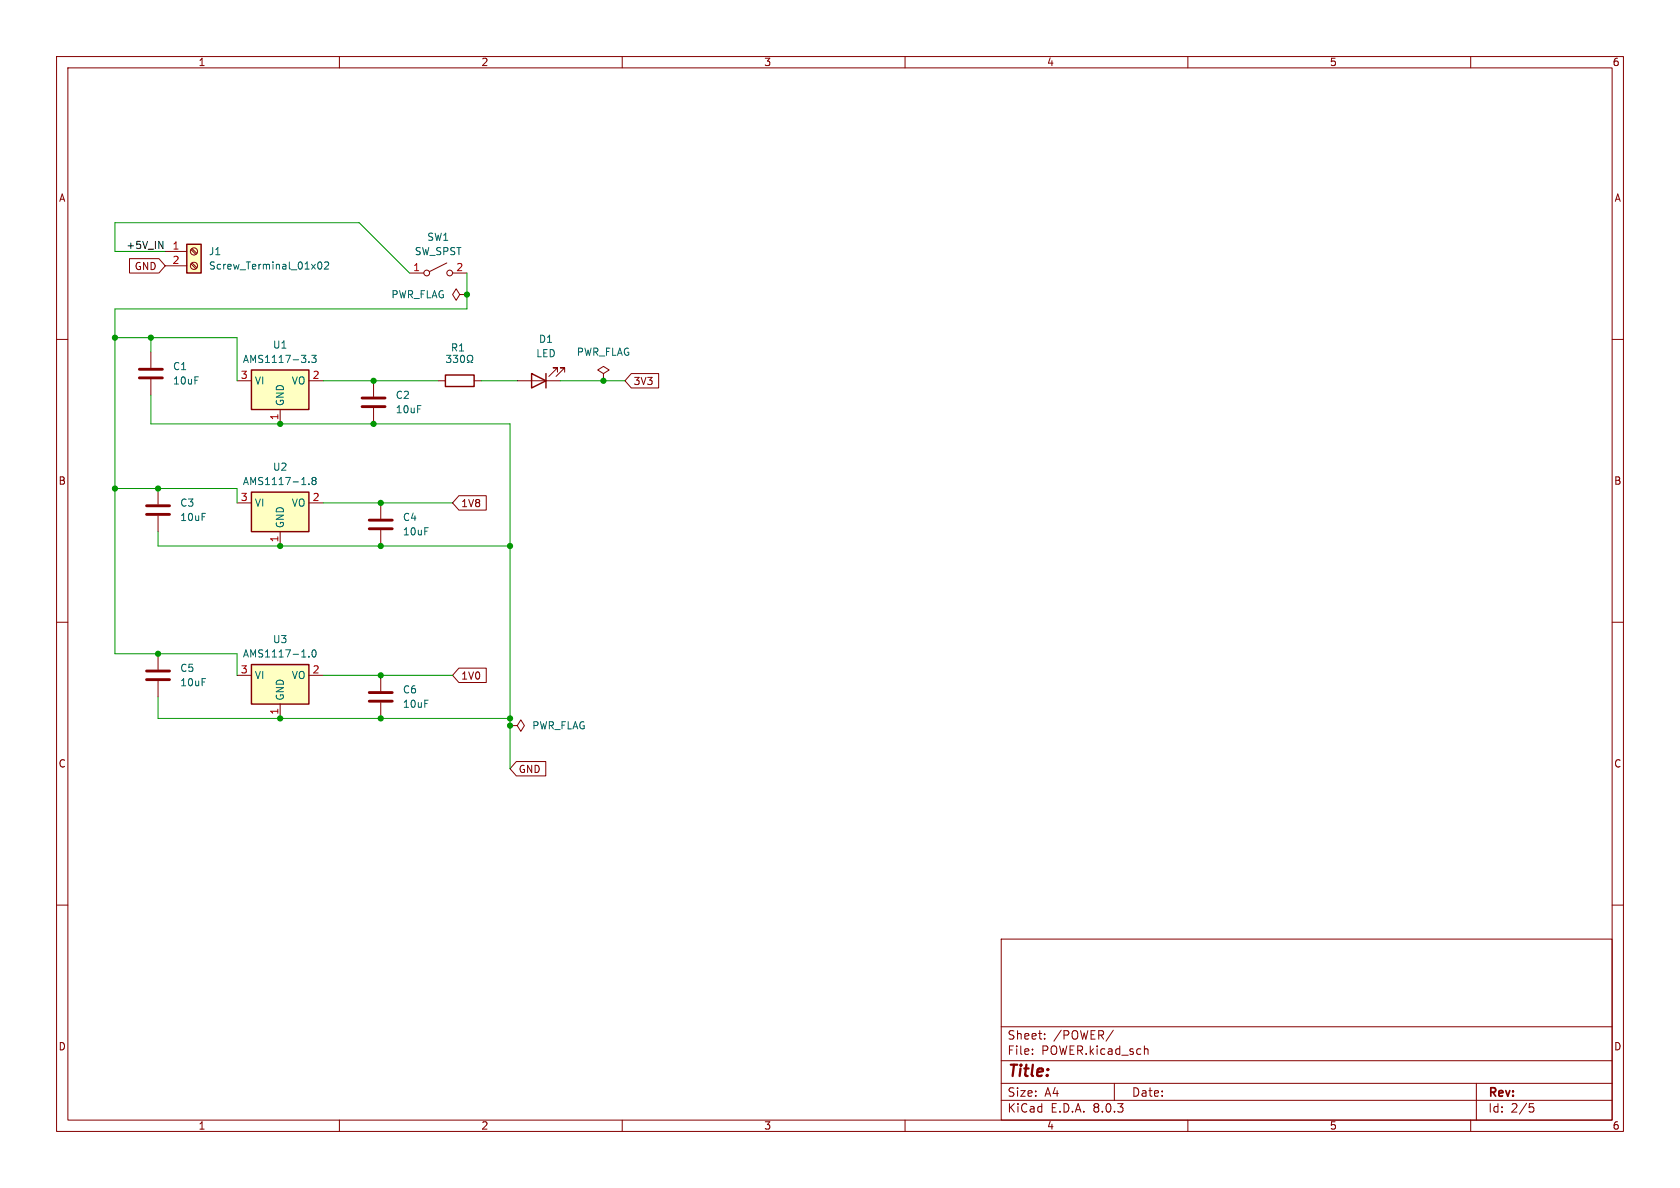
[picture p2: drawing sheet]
<svg xmlns="http://www.w3.org/2000/svg" width="297mm" height="210mm" viewBox="0 0 297 210" stroke-linecap="round" stroke-linejoin="round" font-family="sans-serif">
<g fill="none" stroke="#840000" stroke-width=".18">
<path d="M10 10h277v190h-277zM12 12h273v186h-273zM60 10v2M110 10v2M160 10v2M210 10v2M260 10v2M10 60h2M285 60h2M27.9 86.4v2.8M27.9 91.2v2.8M10 110h2"/>
<path d="M27.9 115.6v2.8M285 110h2M27.9 120.4v2.8M90.2 128.3h1.2l.7-1 .6 1-.6 1-.7-1M90.2 128.3h.1M10 160h2M285 160h2M177 166h108v32h-108zM60 198v2M110 198v2M160 198v2M177 194.5h108"/>
<path d="M177 191.5h108M177 187.5h108M177 181.5h108M182.5 186.3v.1M182.5 185.5v.1M184.7 183.6v.1M184.7 182.8v.1M196.8 182.1l-1.3 2M197 191.5v3M202.4 185.5h.5l.1 .9M210 198v2M260 198v2"/>
<path d="M261 191.5v6.5M270.4 195.1h.7M270.5 195.7h.4l.3 .3-.2 .5-.5 .1"/>
</g>
<path d="M25.9 90.9h4.1M25.9 89.4h4.1M25.9 118.6h4.1M25.9 120.1h4.1" fill="none" stroke="#840000" stroke-width=".51"/>
<path d="M44.4 117.5h10.2v7h-10.2z" fill="#ffffc2"/>
<path d="M44.4 117.5h10.2v7h-10.2z" fill="none" stroke="#840000" stroke-width=".25"/>
<path d="M41.9 119.4h2.5M54.6 119.4h2.5M49.5 124.5v2.5" fill="none" stroke="#840000" stroke-width=".18"/>
<path d="M54.6 116v.1M55.3 114.9h.2a.68 .68 0 0 1 .4 .6 .68 .68 0 0 1-.4 .6 .84 .84 0 0 1-.2-1.2z" fill="none" stroke="#006464" stroke-width=".18"/>
<path d="M44.4 87h10.2v7h-10.2z" fill="#ffffc2"/>
<path d="M44.4 87h10.2v7h-10.2z" fill="none" stroke="#840000" stroke-width=".25"/>
<path d="M26.7 62.2v2.8M26.7 67.1v2.8M66 67.3v2.8M66 72.1v2.8M41.9 88.9h2.5M49.5 94v2.5M54.6 88.9h2.5M67.3 119.4v2.8M67.3 124.2v2.8" fill="none" stroke="#840000" stroke-width=".18"/>
<path d="M54.6 85.5v.2M55.4 84.9l-.2-.2 .2-.3h.2l.3 .2-.3 .3M55.4 84.9l-.2 .3v.3l.2 .2 .4-.1 .1-.2v-.2l-.3-.3M55.4 84.9h.2" fill="none" stroke="#006464" stroke-width=".18"/>
<path d="M24.6 66.8h4.1M24.6 65.3h4.1M64 71.9h4.1M64 70.4h4.1M65.3 124h4M65.3 122.4h4" fill="none" stroke="#840000" stroke-width=".51"/>
<path d="M44.4 65.4h10.2v7h-10.2z" fill="#ffffc2"/>
<path d="M44.4 65.4h10.2v7h-10.2z" fill="none" stroke="#840000" stroke-width=".25"/>
<path d="M81.3 52.1l-.7-1-.6 1 .6 1 .7-1h1.2M82.5 52.1h.1M41.9 67.3h2.5M49.5 72.4v2.5M54.6 67.3h2.5" fill="none" stroke="#840000" stroke-width=".18"/>
<path d="M54.6 64v.1M55.1 62.8h.8l-.4 .5 .3 .1v.6l-.2 .1-.5-.1" fill="none" stroke="#006464" stroke-width=".18"/>
<path d="M33 43.2h2.6v5.1h-2.6z" fill="#ffffc2"/>
<path d="M33 43.2h2.6v5.1h-2.6zM78.7 66.3h5.1v2h-5.1zM94 66l2.5 1.3-2.5 1.3zM96.5 66v2.6" fill="none" stroke="#840000" stroke-width=".25"/>
<g fill="none" stroke="#840000" stroke-width=".18">
<path d="M22.9 45.7h5.2l1.1 1.3-1.1 1.3h-5.2zM29.2 44.5h3.8M29.2 47h3.8M33.8 46.7l.8 .8M33.8 44.1l.8 .9M33.9 46.5l.9 .8M33.9 43.9l.9 .9M72.4 48.3h2.5M79 46.5l-3.1 1.5M80 48.3h2.5M77.5 67.3h1.2M83.8 67.3h1.3"/>
<path d="M91.4 67.3h7.7M98.6 65.8v-.8h-.8h.8l-1.6 1.5M99.8 65.8v-.8h-.7h.7l-1.5 1.5M106.7 66l1-.6-1-.6-1 .6 1 .6v1.3M106.7 67.3h.1M111.6 66h4.8v2.6h-4.8l-1.1-1.3zM67.3 88.9v2.8M67.3 93.7v2.8M81.1 87.6h4.9v2.6h-4.9l-1.1-1.3zM81.1 118.1h4.9v2.6h-4.9l-1.1-1.3zM91.3 134.6h5.2v2.6h-5.2l-1.1-1.3z"/>
<circle cx="34.3" cy="44.4" r=".63"/>
<circle cx="34.3" cy="47" r=".63"/>
<circle cx="75.4" cy="48.3" r=".51"/>
<circle cx="79.5" cy="48.3" r=".51"/>
</g>
<path d="M56.4 46.4l.1-.1a.68 .68 0 0 1 .4 .6 .68 .68 0 0 1-.4 .7 .84 .84 0 0 1-.1-1.2zM57.4 46.4l.5-.1 .2 .4-.8 .9h.8M78.9 62.8h.8l-.4 .5 .3 .1v.6l-.1 .1-.6-.1M80.9 62.8l-.4 .5 .4 .1v.6l-.2 .1-.6-.1M81.5 62.9a.69 .69 0 0 0 .3 1.2l.2-.1 .1-.4-.1-.7M82.6 64.1h.3v-.3a.54 .54 0 0 1-.3-.7 .54 .54 0 0 1 .8-.2 .58 .58 0 0 1-.1 .9v.3h.3" fill="none" stroke="#006464" stroke-width=".18"/>
<path d="M65.3 93.5h4M65.3 91.9h4" fill="none" stroke="#840000" stroke-width=".51"/>
<path d="M28.1 42.7l.7 1.2v-1.2" fill="none" stroke="#0f0f0f" stroke-width=".18"/>
<g fill="none" stroke="#009600" stroke-width=".18">
<path d="M20.3 59.7h21.6v7.6M26.7 59.7v2.5M29.2 44.5h-8.9v-5.1h43.2l8.9 8.9M82.5 48.3v6.3h-62.2v61h21.6v3.8M26.7 69.9v5h63.5v61M57.1 67.3h20.4M85.1 67.3h6.3M99.1 67.3h11.4M20.3 86.4h21.6v2.5M27.9 94v2.5h62.3M57.1 88.9h22.9M57.1 119.4h22.9"/>
<path d="M27.9 123.2v3.8h62.3"/>
</g>
<g fill="#009600" stroke="#009600" stroke-width=".18">
<circle cx="49.5" cy="96.5" r=".46"/>
<circle cx="67.3" cy="119.4" r=".46"/>
<circle cx="67.3" cy="127" r=".46"/>
<circle cx="90.2" cy="128.3" r=".46"/>
<circle cx="90.2" cy="127" r=".46"/>
<circle cx="49.5" cy="127" r=".46"/>
<circle cx="67.3" cy="96.5" r=".46"/>
<circle cx="90.2" cy="96.5" r=".46"/>
<circle cx="27.9" cy="115.6" r=".46"/>
<circle cx="20.3" cy="59.7" r=".46"/>
<circle cx="26.7" cy="59.7" r=".46"/>
<circle cx="20.3" cy="86.4" r=".46"/>
<circle cx="27.9" cy="86.4" r=".46"/>
<circle cx="49.5" cy="74.9" r=".46"/>
<circle cx="66" cy="67.3" r=".46"/>
<circle cx="66" cy="74.9" r=".46"/>
<circle cx="67.3" cy="88.9" r=".46"/>
<circle cx="106.7" cy="67.3" r=".46"/>
<circle cx="82.5" cy="52.1" r=".46"/>
</g>
<text font-size="2.8" fill="#840000" x="178" y="190.9">Title:</text>
<g font-size="2.1" fill="#840000">
<text x="178" y="184">Sheet:</text>
<text x="186.2" y="184">/POWER/</text>
<text x="178" y="186.7">File:</text>
<text x="184.1" y="186.7">POWER.kicad_sch</text>
<text x="178" y="196.9">KiCad</text>
<text x="178" y="194.1">Size:</text>
<text x="184.7" y="194.1">A4</text>
<text x="185.7" y="196.9">E.D.A.</text>
<text x="193.3" y="196.9">8.0.3</text>
<text x="200" y="194.1">Date:</text>
<text x="263" y="194.3">Rev:</text>
<text x="263" y="196.9">Id:</text>
<text x="267.1" y="196.9">2/5</text>
</g>
<g font-size="1.8" fill="#840000">
<text x="35" y="11.9">1</text>
<text x="85" y="11.9">2</text>
<text x="135" y="11.9">3</text>
<text x="185" y="11.9">4</text>
<text x="235" y="11.9">5</text>
<text x="285" y="11.9">6</text>
<text x="10.3" y="35.9">A</text>
<text x="285.3" y="35.9">A</text>
<text x="23.7" y="47.9">GND</text>
<text x="111.9" y="68.3">3V3</text>
<text x="10.3" y="85.9">B</text>
<text x="81.4" y="89.9">1V8</text>
<text x="285.3" y="85.9">B</text>
<text x="81.4" y="120.3">1V0</text>
<text x="10.3" y="135.9">C</text>
<text x="91.6" y="136.8">GND</text>
<text x="285.3" y="135.9">C</text>
<text x="10.3" y="185.9">D</text>
<text x="285.3" y="185.9">D</text>
<text x="35" y="199.9">1</text>
<text x="85" y="199.9">2</text>
<text x="135" y="199.9">3</text>
<text x="185" y="199.9">4</text>
<text x="235" y="199.9">5</text>
<text x="285" y="199.9">6</text>
</g>
<text font-size="1.8" fill="#0f0f0f" x="22.2" y="44.1">+5V_IN</text>
<g font-size="1.8" fill="#a90000">
<text x="30.4" y="44.2">1</text>
<text x="30.4" y="46.7">2</text>
<text x="73" y="48">1</text>
<text x="80.6" y="48">2</text>
<text x="42.5" y="67.1">3</text>
<text x="55.2" y="67.1">2</text>
<text x="49.3" y="74.4" transform="rotate(-90 49.3 74.4)">1</text>
<text x="42.5" y="88.6">3</text>
<text x="55.2" y="88.6">2</text>
<text x="49.3" y="96" transform="rotate(-90 49.3 96)">1</text>
<text x="42.5" y="119.1">3</text>
<text x="55.2" y="119.1">2</text>
<text x="49.3" y="126.4" transform="rotate(-90 49.3 126.4)">1</text>
</g>
<g font-size="1.8" fill="#006464">
<text x="36.8" y="45.3">J1</text>
<text x="36.8" y="47.9">Screw_Terminal_01x02</text>
<text x="73.2" y="45.3">SW_SPST</text>
<text x="75.4" y="42.8">SW1</text>
<text x="69.1" y="52.9">PWR_FLAG</text>
<text x="30.5" y="65.6">C1</text>
<text x="42.8" y="64.4">AMS1117-3.3</text>
<text x="48.2" y="61.8">U1</text>
<text x="79.6" y="62.3">R1</text>
<text x="94.7" y="63.3">LED</text>
<text x="95.2" y="60.8">D1</text>
<text x="101.9" y="63.1">PWR_FLAG</text>
<text x="30.5" y="68.2">10uF</text>
<text x="45" y="68.2">VI</text>
<text x="50.4" y="71.9" transform="rotate(-90 50.4 71.9)">GND</text>
<text x="51.5" y="68.2">VO</text>
<text x="69.9" y="70.7">C2</text>
<text x="69.9" y="73.3">10uF</text>
<text x="48.2" y="83.4">U2</text>
<text x="31.8" y="89.8">C3</text>
<text x="42.8" y="86">AMS1117-1.8</text>
<text x="45" y="89.8">VI</text>
<text x="51.5" y="89.8">VO</text>
<text x="31.8" y="92.3">10uF</text>
<text x="50.4" y="93.5" transform="rotate(-90 50.4 93.5)">GND</text>
<text x="71.1" y="92.3">C4</text>
<text x="71.1" y="94.8">10uF</text>
<text x="48.2" y="113.9">U3</text>
<text x="31.8" y="119">C5</text>
<text x="42.8" y="116.4">AMS1117-1.0</text>
<text x="31.8" y="121.5">10uF</text>
<text x="45" y="120.2">VI</text>
<text x="50.4" y="124" transform="rotate(-90 50.4 124)">GND</text>
<text x="51.5" y="120.2">VO</text>
<text x="71.1" y="122.8">C6</text>
<text x="71.1" y="125.3">10uF</text>
<text x="94" y="129.1">PWR_FLAG</text>
</g>
</svg>
